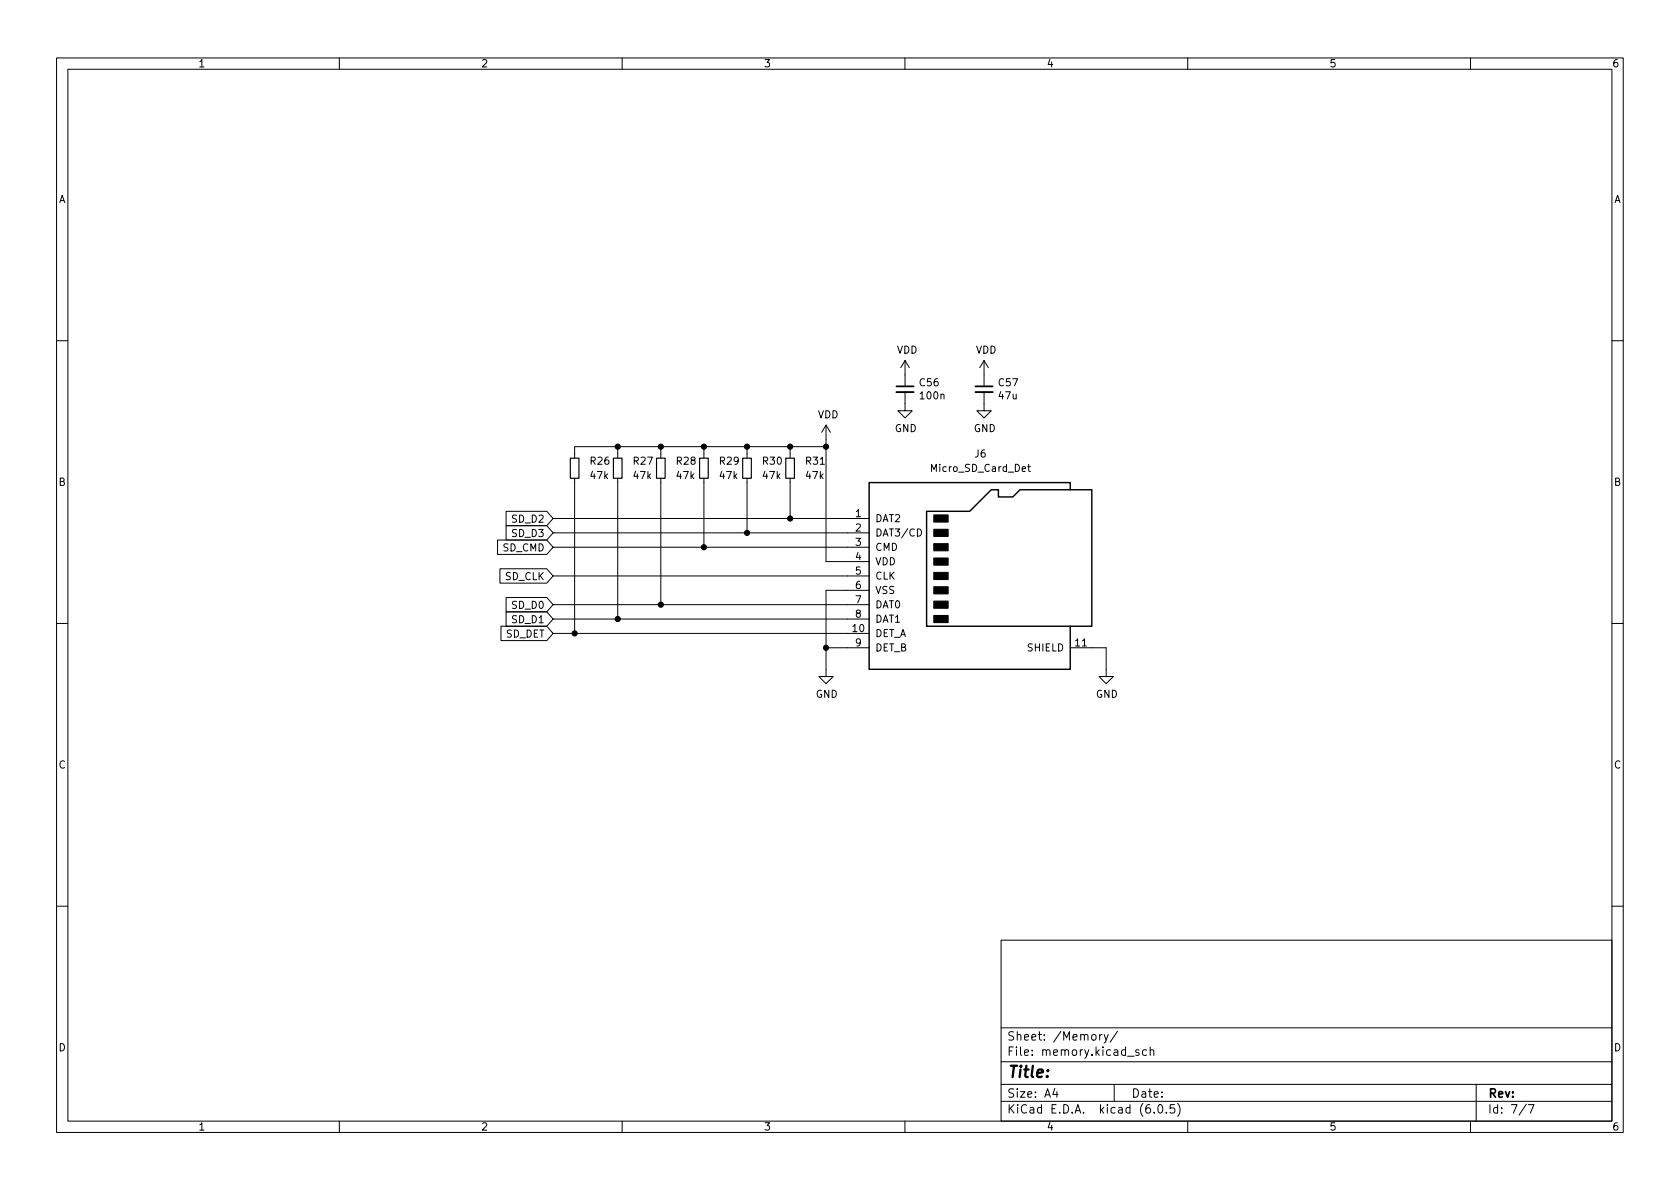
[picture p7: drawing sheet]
<svg xmlns="http://www.w3.org/2000/svg" width="297mm" height="210mm" viewBox="0 0 297 210" stroke-linecap="round" stroke-linejoin="round" font-family="sans-serif">
<g fill="none" stroke="#000" stroke-width=".18">
<path d="M10 10.2h277v190.1h-277zM12 12.2h273v186.1h-273zM60 10.2v2M110 10.2v2M160 10.2v2M210 10.2v2M260 10.2v2M10 60.2h2M109.2 79v2M116.8 79v2M124.5 79v2M132.1 79v2"/>
<path d="M139.7 79v2M146 79h-44.4v2M146 75.2v24.1h7.7M146 75.2l-.7 1.2M146 75.2l.8 1.2M160 69.3v3.3h1.3l-1.3 1.3-1.3-1.3h1.3M160 63.7v4.5M160 63.7l-.7 1.3M160 63.7l.8 1.3M174 69.3v3.3h1.3l-1.3 1.3-1.3-1.3h1.3M174 63.7v4.5M174 63.7l-.8 1.3"/>
<path d="M174 63.7l.8 1.3M285 60.2h2M88 95.5h8.7l1.1 1.3-1.1 1.2h-8.7zM89.5 93h7.2l1.1 1.2-1.1 1.3h-7.2zM89.5 90.4h7.2l1.1 1.3-1.1 1.3h-7.2zM97.8 91.7h55.9M97.8 94.2h55.9M97.8 96.8h55.9M101.6 84.6v27.4M109.2 84.6v24.9M116.8 84.6v22.3M124.5 84.6v12.2"/>
<path d="M132.1 84.6v9.6M139.7 84.6v7.1M162.2 93.5a.64 .64 0 0 1 .7 .7 .64 .64 0 0 1-.7 .6zM181.7 82.5h.5M181.9 82.1v1.1l.3 .2M10 110.2h2M88.4 100.6h8.3l1.1 1.2-1.1 1.3h-8.3zM88.6 110.7h8.1l1.1 1.3-1.1 1.3h-8.1zM89.5 105.7h7.2l1.1 1.2-1.1 1.3h-7.2zM89.5 108.2h7.2l1.1 1.3-1.1 1.2h-7.2zM97.8 112h55.9M97.8 101.8h55.9"/>
<path d="M97.8 106.9h55.9M97.8 109.5h55.9M146 114.5h7.7M153.7 104.4h-7.7v15.2h1.3l-1.3 1.3-1.2-1.3h1.2M189.2 114.5h6.4v5.1h1.2l-1.2 1.3-1.3-1.3h1.3M285 110.2h2M10 160.2h2M177 166.3h108v32h-108zM285 160.2h2M60 198.3v2M110 198.3v2M160 198.3v2"/>
<path d="M177 194.8h108M177 191.8h108M177 187.8h108M177 181.8h108M186.5 192.5l-.4 1h1M186.9 193v1M194.4 182.9v1M194.9 182.9l-.3 .1-.2 .2M195.2 182.9l.4 1M195.9 182.9l-.5 1.4-.2 .1M197 191.8v3M197.6 182.4l-1.3 1.9"/>
<path d="M201.4 185.7l-.4-.1-.2 .2 .1 .3 .5 .1v.4h-.6M202.7 185.7l-.4-.1-.3 .3v.4l.1 .3h.6M203.4 185.8l.2-.2 .3 .1 .1 .9M203.4 185.1v1.5M204.1 196.7v.1M204.9 195.4l.2-.1a.81 .81 0 0 1 .6 .7 .81 .81 0 0 1-.3 .8h-.2a.81 .81 0 0 1-.6-.6 .81 .81 0 0 1 .3-.8zM206.2 196.7v.1M207.6 195.3h-.7v.7l.2-.1 .5 .1 .1 .2-.1 .5-.2 .1-.5-.1M208.2 195.1a1.72 1.72 0 0 1 0 2.3M210 198.3v2M260 198.3v2M261 191.8v6.5"/>
<path d="M269.9 195.3l-1.3 1.9M270.2 195.3h1l-.6 1.5"/>
</g>
<path d="M100.8 81h1.6v3.6h-1.6zM108.5 81h1.5v3.6h-1.5zM116.1 81h1.5v3.6h-1.5zM123.7 81h1.5v3.6h-1.5zM131.3 81h1.5v3.6h-1.5zM138.9 81h1.6v3.6h-1.6z" fill="none" stroke="#000" stroke-width=".2"/>
<path d="M158.5 69.3h3M172.5 69.3h3" fill="none" stroke="#000" stroke-width=".33"/>
<path d="M158.5 68.3h3M172.5 68.3h3" fill="none" stroke="#000" stroke-width=".3"/>
<g fill="#000" stroke="#000" stroke-width=".18">
<path d="M165.1 98.7h2.5v1.2h-2.5zM165.1 96.1h2.5v1.3h-2.5zM165.1 93.6h2.5v1.3h-2.5zM165.1 91.1h2.5v1.2h-2.5zM165.1 108.8h2.5v1.3h-2.5zM165.1 106.3h2.5v1.3h-2.5zM165.1 103.8h2.5v1.2h-2.5zM165.1 101.2h2.5v1.3h-2.5z"/>
<circle cx="109.2" cy="79" r=".46"/>
<circle cx="116.8" cy="79" r=".46"/>
<circle cx="124.5" cy="79" r=".46"/>
<circle cx="132.1" cy="79" r=".46"/>
<circle cx="139.7" cy="79" r=".46"/>
<circle cx="146" cy="79" r=".46"/>
<circle cx="124.5" cy="96.8" r=".46"/>
<circle cx="132.1" cy="94.2" r=".46"/>
<circle cx="139.7" cy="91.7" r=".46"/>
<circle cx="101.6" cy="112" r=".46"/>
<circle cx="109.2" cy="109.5" r=".46"/>
<circle cx="116.8" cy="106.9" r=".46"/>
<circle cx="146" cy="114.5" r=".46"/>
</g>
<path d="M163.8 90.4h7.6l3.9-3.8h1.2v1.3h2.6l1.2-1.3h12.7v24.1h-29.2zM189.2 86.6v-1.3h-35.5v33.1h35.5v-7.7" fill="none" stroke="#000" stroke-width=".25"/>
<text font-size="2.8" x="178" y="190.6">Title:</text>
<g font-size="2.1">
<text x="178" y="184">Sheet: /Memory/</text>
<text x="178" y="186.7">File: memory.kicad_sch</text>
<text x="178" y="196.9">KiCad E.D.A. kicad (6.0.5)</text>
<text x="178" y="194.1">Size: A4</text>
<text x="200" y="194.1">Date:</text>
<text x="263" y="194.1">Rev:</text>
<text x="263" y="196.9">Id: 7/7</text>
</g>
<g font-size="1.8">
<text x="35" y="11.9">1</text>
<text x="85" y="11.9">2</text>
<text x="135" y="11.9">3</text>
<text x="185" y="11.9">4</text>
<text x="235" y="11.9">5</text>
<text x="285" y="11.9">6</text>
<text x="10.3" y="35.9">A</text>
<text x="285.3" y="35.9">A</text>
<text x="158.5" y="62.5">VDD</text>
<text x="172.5" y="62.5">VDD</text>
<text x="162.7" y="68.3">C56</text>
<text x="162.8" y="70.6">100n</text>
<text x="176.6" y="68.3">C57</text>
<text x="176.7" y="70.6">47u</text>
<text x="144.6" y="74">VDD</text>
<text x="158.2" y="76.4">GND</text>
<text x="172.2" y="76.4">GND</text>
<text x="104.4" y="82.2">R26</text>
<text x="112.1" y="82.2">R27</text>
<text x="119.7" y="82.2">R28</text>
<text x="127.3" y="82.2">R29</text>
<text x="134.9" y="82.2">R30</text>
<text x="142.5" y="82.2">R31</text>
<text x="164.9" y="83.4">Micro_SD_Card_Det</text>
<text x="172.4" y="80.9">J6</text>
<text x="10.3" y="85.9">B</text>
<text x="104.5" y="84.7">47k</text>
<text x="112.1" y="84.7">47k</text>
<text x="119.7" y="84.7">47k</text>
<text x="127.3" y="84.7">47k</text>
<text x="134.9" y="84.7">47k</text>
<text x="142.6" y="84.7">47k</text>
<text x="285.3" y="85.9">B</text>
<text x="90.7" y="95">SD_D3</text>
<text x="90.7" y="92.4">SD_D2</text>
<text x="151.3" y="91.4">1</text>
<text x="151.3" y="94">2</text>
<text x="154.7" y="92.3">DAT2</text>
<text x="154.7" y="94.9">DAT3/CD</text>
<text x="88.9" y="97.5">SD_CMD</text>
<text x="151.3" y="96.5">3</text>
<text x="151.3" y="99.1">4</text>
<text x="151.3" y="101.6">5</text>
<text x="154.7" y="97.4">CMD</text>
<text x="154.7" y="99.9">VDD</text>
<text x="89.3" y="102.6">SD_CLK</text>
<text x="90.7" y="107.7">SD_D0</text>
<text x="151.3" y="104.1">6</text>
<text x="151.3" y="106.7">7</text>
<text x="154.7" y="102.5">CLK</text>
<text x="154.7" y="105">VSS</text>
<text x="154.7" y="107.6">DAT0</text>
<text x="89.4" y="112.7">SD_DET</text>
<text x="90.7" y="110.2">SD_D1</text>
<text x="150.8" y="111.8">10</text>
<text x="151.3" y="109.2">8</text>
<text x="154.7" y="112.6">DET_A</text>
<text x="154.7" y="110.1">DAT1</text>
<text x="151.3" y="114.3">9</text>
<text x="154.7" y="115.2">DET_B</text>
<text x="181.7" y="115.2">SHIELD</text>
<text x="190.2" y="114.3">11</text>
<text x="144.2" y="123.4">GND</text>
<text x="193.7" y="123.4">GND</text>
<text x="10.3" y="135.9">C</text>
<text x="285.3" y="135.9">C</text>
<text x="10.3" y="185.9">D</text>
<text x="285.3" y="185.9">D</text>
<text x="35" y="199.9">1</text>
<text x="85" y="199.9">2</text>
<text x="135" y="199.9">3</text>
<text x="185" y="199.9">4</text>
<text x="235" y="199.9">5</text>
<text x="285" y="199.9">6</text>
</g>
</svg>
